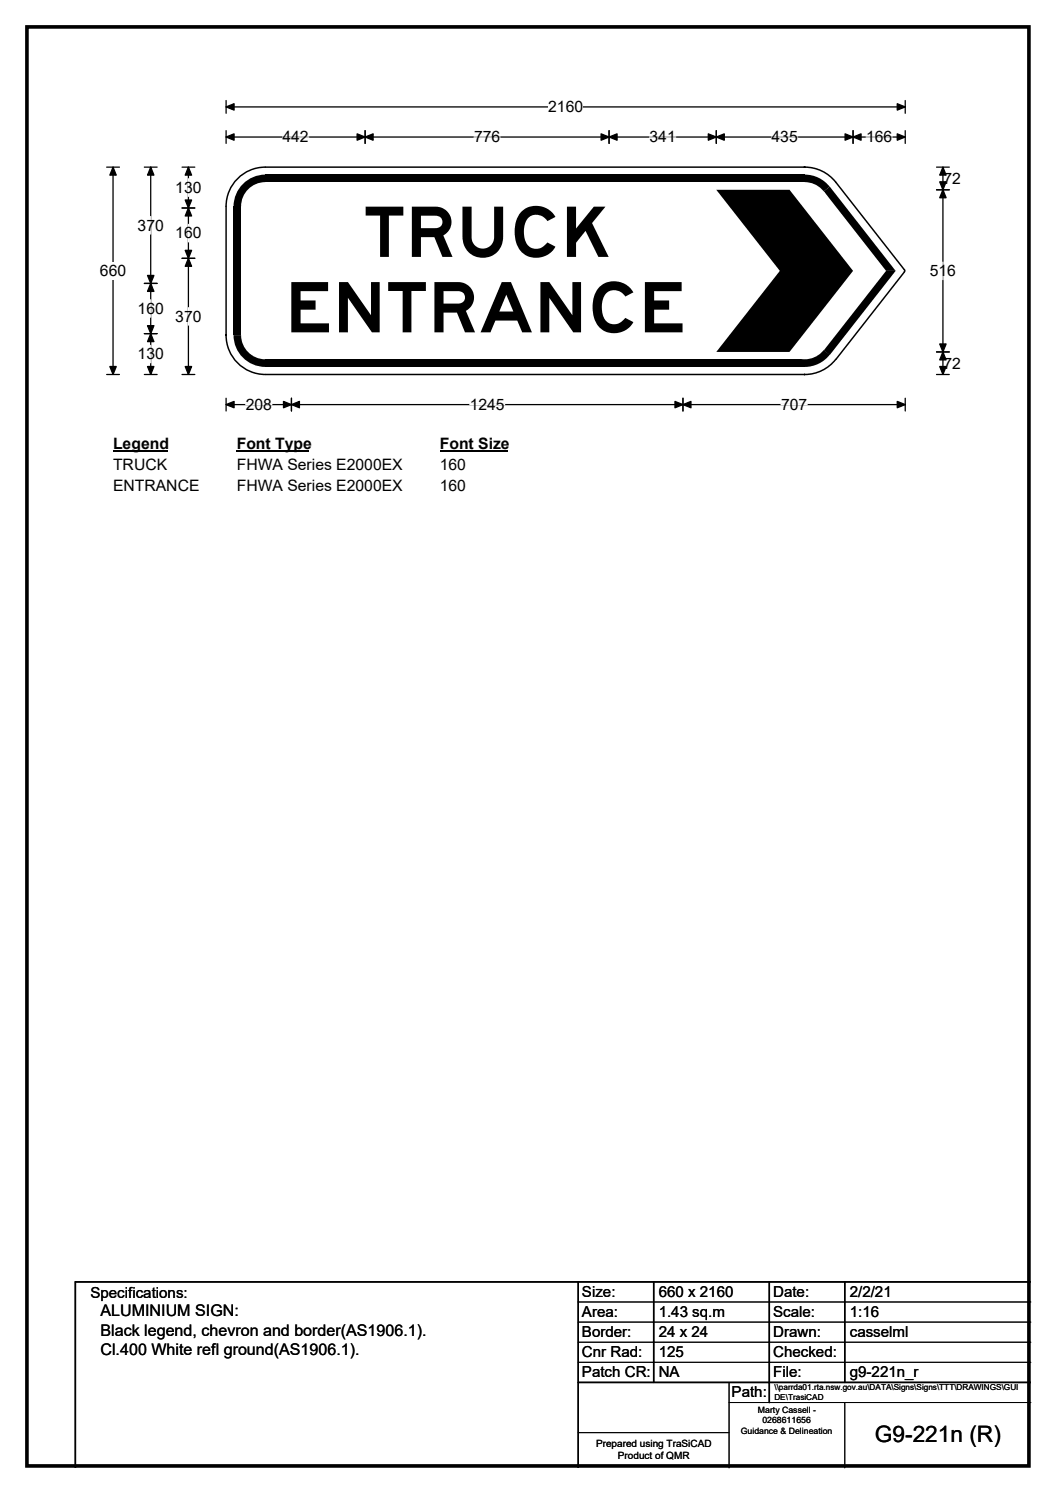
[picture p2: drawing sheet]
<svg xmlns="http://www.w3.org/2000/svg" width="210mm" height="297mm" viewBox="0 0 210 297" stroke-linecap="round" stroke-linejoin="round" font-family="sans-serif">
<path d="M5.4 5.4h199.2v286.3h-199.2z" fill="none" stroke="#000" stroke-width=".72"/>
<path d="M45 21.3h135M45 20v2.5M180 20v2.5" fill="none" stroke="#000" stroke-width=".25"/>
<path d="M45 21.3l1.5-.7v1.3zM178.4 20.6l1.6 .7-1.6 .6z" fill="#000" stroke="#000" stroke-width=".25"/>
<path d="M109 19.5h7v3.5h-7z" fill="#fff"/>
<g fill="none" stroke="#000" stroke-width=".25">
<path d="M21.2 33.3h2.5M22.5 33.3v41.2M45 27.3h135M45 26v2.5M72.6 26v2.5M121.1 26v2.5M142.4 26v2.5M169.6 26v2.5M180 26v2.5M21.2 74.5h2.5M45 79.2v2.6M58 79.2v2.6"/>
<path d="M135.8 79.2v2.6M180 79.2v2.6M45 80.5h135"/>
</g>
<g fill="#000" stroke="#000" stroke-width=".25">
<path d="M22.5 33.3l.6 1.5h-1.3zM45 27.3l1.5-.7v1.3zM72.6 27.3l1.6-.7v1.3zM71 26.6l1.6 .7-1.6 .6zM119.5 26.6l1.6 .7-1.6 .6zM121.1 27.3l1.6-.7v1.3zM140.8 26.6l1.6 .7-1.6 .6zM142.4 27.3l1.6-.7v1.3zM168 26.6l1.6 .7-1.6 .6zM169.6 27.3l1.6-.7v1.3zM178.4 26.6l1.6 .7-1.6 .6zM21.8 72.9h1.3l-.6 1.6z"/>
<path d="M45 80.5l1.5-.6v1.2zM58 80.5l1.5-.6v1.2zM56.4 79.9l1.6 .6-1.6 .6zM134.2 79.9l1.6 .6-1.6 .6zM135.8 80.5l1.6-.6v1.2zM178.4 79.9l1.6 .6-1.6 .6z"/>
</g>
<path d="M56.2 27.3h5.2M94.3 27.3h5.2M129.2 27.3h5.2M153.4 27.3h5.2M172.2 27.3h5.2M48.9 80.5h5.2M93.4 80.5h7M155.3 80.5h5.2" fill="none" stroke="#fff" stroke-width=".25"/>
<path d="M19.9 52.2h5.2v3.4h-5.2z" fill="#fff"/>
<g fill="none" stroke="#000" stroke-width=".25">
<path d="M28.7 33.3h2.5M30 33.3v41.2M36.2 33.3h2.5M37.5 33.3v41.2M186.2 33.3h2.6M186.2 37.8h2.6M187.5 33.3v41.2M28.7 56.4h2.5M36.2 41.4h2.5M36.2 51.4h2.5M28.7 66.4h2.5M28.7 74.5h2.5"/>
<path d="M36.2 74.5h2.5M186.2 74.5h2.6M186.2 70h2.6"/>
</g>
<g fill="#000" stroke="#000" stroke-width=".25">
<path d="M30 33.3l.6 1.5h-1.3zM37.5 33.3l.6 1.5h-1.3zM187.5 37.8l.6 1.5h-1.2zM187.5 33.3l.6 1.5h-1.2zM186.9 36.2h1.2l-.6 1.6zM30 56.4l.6 1.6h-1.3zM29.3 54.8h1.3l-.6 1.6zM37.5 41.4l.6 1.6h-1.3zM36.8 49.8h1.3l-.6 1.6zM36.8 39.8h1.3l-.6 1.6zM37.5 51.4l.6 1.6h-1.3zM29.3 64.8h1.3l-.6 1.6z"/>
<path d="M30 66.4l.6 1.6h-1.3zM29.3 72.9h1.3l-.6 1.6zM36.8 72.9h1.3l-.6 1.6zM186.9 68.4h1.2l-.6 1.6zM187.5 70l.6 1.6h-1.2zM186.9 72.9h1.2l-.6 1.6z"/>
</g>
<path d="M37.5 35.6v3.5M30 43.1v3.5M30 59.6v3.5M37.5 44.6v3.5M187.5 52.2v3.4M30 68.7v3.5M37.5 61.2v3.5" fill="none" stroke="#fff" stroke-width=".25"/>
<path d="M22.5 86.5h10.7v3.5h-10.7z" fill="#fff"/>
<path d="M22.5 89.8h10.7" fill="none" stroke="#000" stroke-width=".32"/>
<path d="M47.1 86.5h14.4v3.5h-14.4z" fill="#fff"/>
<path d="M47.1 89.8h14.4" fill="none" stroke="#000" stroke-width=".32"/>
<path d="M87.5 86.5h13.4v3.5h-13.4z" fill="#fff"/>
<path d="M87.5 89.8h13.4" fill="none" stroke="#000" stroke-width=".32"/>
<g fill="#fff">
<path d="M22.5 90.7h10.7v3.5h-10.7z"/>
<path d="M47.1 90.7h32.9v3.5h-32.9z"/>
<path d="M87.5 90.7h5.2v3.5h-5.2z"/>
<path d="M22.5 94.9h17.1v3.5h-17.1z"/>
<path d="M47.1 94.9h32.9v3.5h-32.9z"/>
<path d="M87.5 94.9h5.2v3.5h-5.2z"/>
</g>
<g fill="#fff">
<path d="M45 41.1l7.8-7.8h107.2l6.2 3 13.7 17.4v.4l-13.7 17.4-6.2 3h-107.2l-7.8-7.8z" fill-rule="evenodd"/>
<circle cx="52.7" cy="41" r="7.8"/>
<circle cx="52.7" cy="66.7" r="7.8"/>
<circle cx="160" cy="66.7" r="7.8"/>
<circle cx="179.6" cy="53.9" r=".31"/>
<circle cx="160" cy="41" r="7.8"/>
</g>
<g fill="#000">
<path d="M48.3 36.6a6.3 6.3 0 0 1 4.4-1.9l.1 6.4-6.4-.1a6.3 6.3 0 0 1 1.9-4.4z" fill-rule="evenodd"/>
<path d="M52.8 34.8h107.3v1.5h-107.3z" fill-rule="evenodd"/>
</g>
<circle cx="52.7" cy="41" r="4.8" fill="#fff"/>
<g fill="#000">
<path d="M46.5 41.1h1.5v25.6h-1.5z" fill-rule="evenodd"/>
<path d="M46.4 66.6l6.4 .1-.1 6.3a6.3 6.3 0 0 1-6.3-6.4z" fill-rule="evenodd"/>
</g>
<circle cx="52.7" cy="66.7" r="4.8" fill="#fff"/>
<g fill="#000">
<path d="M160 66.7l5 3.9a6.3 6.3 0 0 1-5.1 2.4z" fill-rule="evenodd"/>
<path d="M52.8 71.5h107.3v1.5h-107.3z" fill-rule="evenodd"/>
</g>
<circle cx="160" cy="66.7" r="4.8" fill="#fff"/>
<g fill="#000">
<path d="M163.8 38.1l1.2-1 13.1 16.8h-1.9zM176.2 53.9h1.9l-13.1 16.7-1.2-.9z"/>
<path d="M159.9 34.7a6.3 6.3 0 0 1 5.1 2.4l-5 4z" fill-rule="evenodd"/>
</g>
<circle cx="160" cy="41" r="4.8" fill="#fff"/>
<path d="M179.8 54.1l.1-.4-13.7-17.5a7.8 7.8 0 0 0-6.3-2.9h.1h-107.3a7.8 7.8 0 0 0-7.7 7.7v25.7M179.9 54.1l-13.7 17.4M45 66.7v-.1a7.8 7.8 0 0 0 7.7 7.9h107.3h-.1a7.8 7.8 0 0 0 6.3-3M115 255v37M130 255v20M153 255v24M168 255v20M205 255h-190v37M115 275h90" fill="none" stroke="#000" stroke-width=".3"/>
<path d="M142.4 37.8h14.6l12.6 16.1-12.6 16.1h-14.6l12.7-16.1z" fill-rule="evenodd" fill="#000"/>
<path d="M115 259h90M115 263h90M115 267h90M115 271h90M145 279h60M145 275v17M168 279v13M115 285h30" fill="none" stroke="#000" stroke-width=".2"/>
<g font-size="13.9">
<text x="72.3" y="51.1">TRUCK</text>
<text x="56.6" y="66.1">ENTRANCE</text>
</g>
<text font-size="4.5" x="174" y="286.9">G9-221n (R)</text>
<g font-size="3.2">
<text x="20" y="261.9">ALUMINIUM SIGN:</text>
<text x="20" y="265.7">Black legend, chevron and border(AS1906.1).</text>
<text x="20" y="269.6">Cl.400 White refl ground(AS1906.1).</text>
</g>
<g font-size="3.1">
<text x="109" y="22.3">2160</text>
<text x="56.2" y="28.3">442</text>
<text x="94.3" y="28.3">776</text>
<text x="129.2" y="28.3">341</text>
<text x="153.4" y="28.3">435</text>
<text x="172.2" y="28.3">166</text>
<text x="34.9" y="38.4">130</text>
<text x="187.6" y="36.6">72</text>
<text x="27.4" y="45.9">370</text>
<text x="34.9" y="47.4">160</text>
<text x="19.9" y="54.9">660</text>
<text x="184.9" y="54.9">516</text>
<text x="27.4" y="62.4">160</text>
<text x="34.9" y="64">370</text>
<text x="27.4" y="71.5">130</text>
<text x="187.6" y="73.3">72</text>
<text x="48.9" y="81.6">208</text>
<text x="93.4" y="81.6">1245</text>
<text x="155.3" y="81.6">707</text>
<text x="22.5" y="89.3">Legend</text>
<text x="47.1" y="89.3">Font Type</text>
<text x="87.5" y="89.3">Font Size</text>
<text x="22.5" y="93.5">TRUCK</text>
<text x="47.1" y="93.5">FHWA Series E2000EX</text>
<text x="87.5" y="93.5">160</text>
<text x="22.5" y="97.7">ENTRANCE</text>
<text x="47.1" y="97.7">FHWA Series E2000EX</text>
<text x="87.5" y="97.7">160</text>
</g>
<g font-size="3">
<text x="115.7" y="258">Size:</text>
<text x="131" y="258">660 x 2160</text>
<text x="153.7" y="258">Date:</text>
<text x="169" y="258">2/2/21</text>
<text x="18" y="258.2">Specifications:</text>
<text x="115.7" y="262">Area:</text>
<text x="131" y="262">1.43 sq.m</text>
<text x="153.7" y="262">Scale:</text>
<text x="169" y="262">1:16</text>
<text x="115.7" y="266">Border:</text>
<text x="115.7" y="270">Cnr Rad:</text>
<text x="131" y="266">24 x 24</text>
<text x="131" y="270">125</text>
<text x="153.7" y="266">Drawn:</text>
<text x="153.7" y="270">Checked:</text>
<text x="169" y="266">casselml</text>
<text x="115.7" y="274">Patch CR:</text>
<text x="131" y="274">NA</text>
<text x="153.7" y="274">File:</text>
<text x="169" y="274">g9-221n_r</text>
<text x="145.5" y="278">Path:</text>
</g>
<g font-size="2">
<text x="118.5" y="287.8">Prepared using TraSiCAD</text>
<text x="122.9" y="290.2">Product of QMR</text>
</g>
<g font-size="1.7">
<text x="150.7" y="281.1">Marty Cassell -</text>
<text x="147.3" y="285.2">Guidance &amp; Delineation</text>
<text x="151.6" y="283.1">0268611656</text>
</g>
<g font-size="1.6">
<text x="154" y="276.6">\\parrda01.rta.nsw.gov.au\DATA\Signs\Signs\TTT\DRAWINGS\GUI</text>
<text x="154" y="278.5">DE\TrasiCAD</text>
</g>
</svg>
